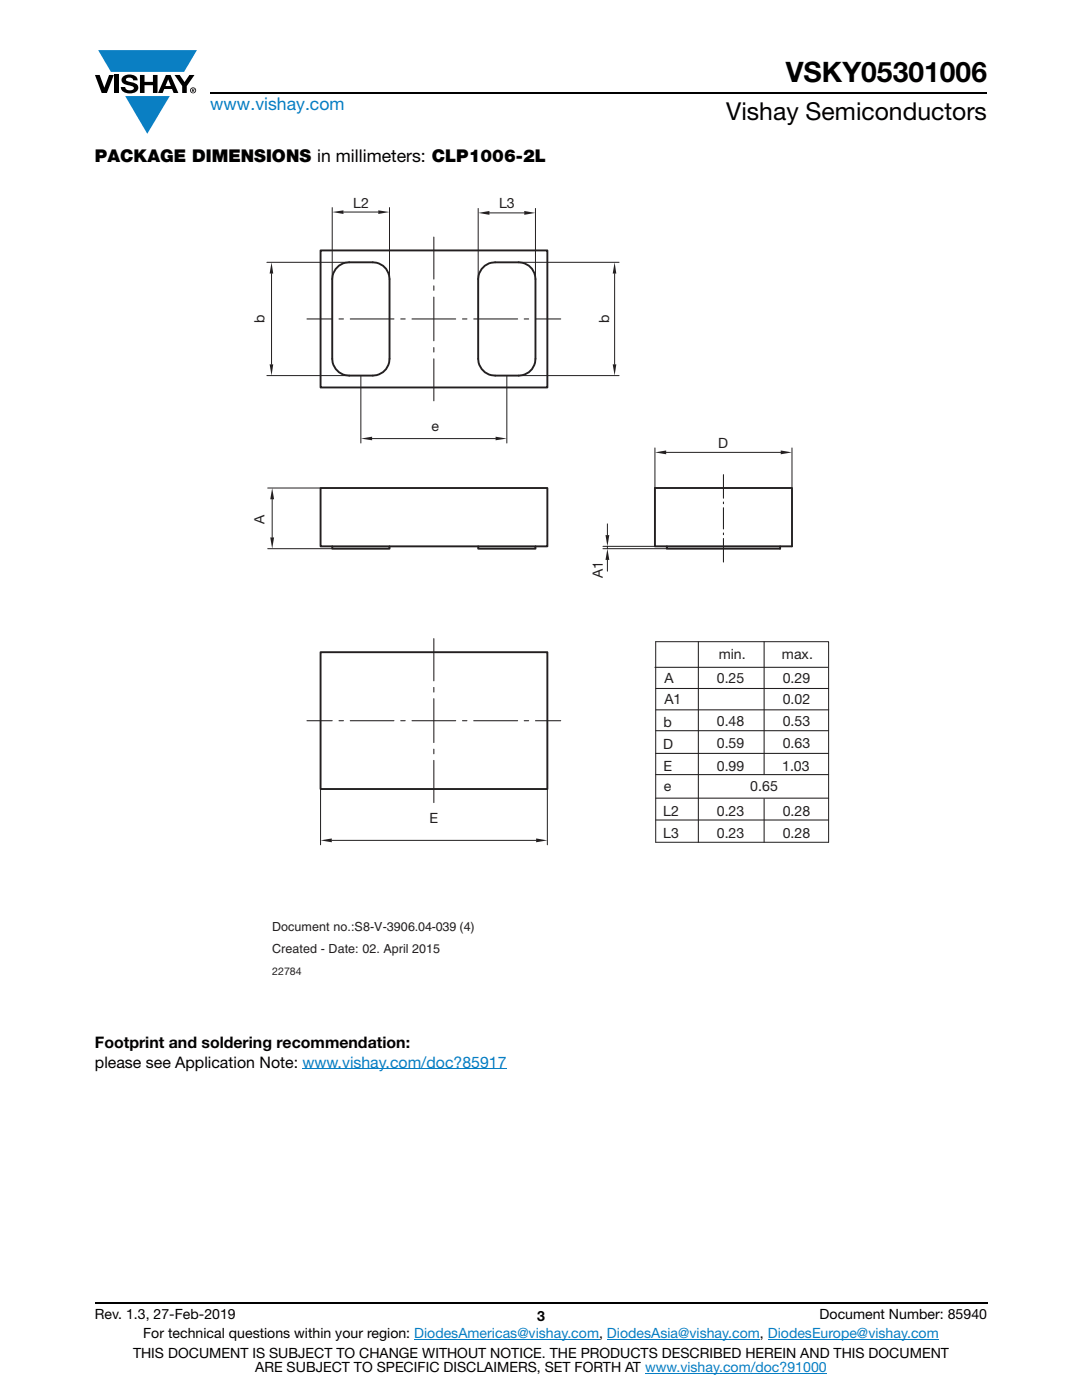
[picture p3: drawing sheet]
<svg xmlns="http://www.w3.org/2000/svg" width="216mm" height="279mm" viewBox="0 0 216 279" stroke-linecap="round" stroke-linejoin="round" font-family="sans-serif">
<g fill="#0a7fc3">
<path d="M19.6 10h19.7l-2.6 4.3h-1.1h-13.5z"/>
<path d="M25 19.2h8.9l-4.5 7.5z"/>
</g>
<g fill="#000">
<path d="M18.9 15h1l.9 2.5 1-2.5h.9l-1.4 3.6h-1zM22.9 15h.9v3.6h-.9zM24.6 15.3a2.1 2.1 0 0 1 2.8 .3l.1 .4h-.9a.79 .79 0 0 0-.7-.5 .79 .79 0 0 0-.8 .4l.3 .3 1 .2a1.08 1.08 0 0 1 1.2 1 1.08 1.08 0 0 1-1.1 1.2 1.73 1.73 0 0 1-2.4-1.2h.9a.96 .96 0 0 0 .8 .6 .96 .96 0 0 0 .9-.4 1.31 1.31 0 0 0-1.2-.6 1.03 1.03 0 0 1-1.1-.6 1.03 1.03 0 0 1 .2-1.1zM27.9 15h.9v1.3h1.7v-1.3h.9v3.6h-.9v-1.6h-1.7v1.6h-.9zM34.8 15h1.1l.9 1.4 1-1.4h1l-1.5 2.2v1.4h-.9v-1.4z"/>
<path d="M33.6 15.9l.5 1.3h-1.1zM33.1 15l-1.6 3.6h1l.3-.8h1.5l.3 .8h1l-1.6-3.6z"/>
<path d="M38.4 17.8h.2v.2h-.2zM38.3 17.7v.7h.1v-.3l.4 .3-.2-.3 .2-.2-.1-.2z"/>
<path d="M38.1 18a.46 .46 0 0 1 .9 0 .46 .46 0 0 1-.9 0zM37.9 18a.6 .6 0 0 0 1.2 0 .6 .6 0 0 0-1.2 0z"/>
</g>
<path d="M42 18.6h155M18.9 260h178.1" fill="none" stroke="#000" stroke-width=".36"/>
<path d="M60.3 213.3h40.8M82.6 267.3h36.9M121.1 267.3h30.5M128.7 274h36.3M153.2 267.3h34.1" fill="none" stroke="#067ec4" stroke-width=".2"/>
<path d="M50.4 39.1h115.1v155.8h-115.1z" fill="#fff"/>
<path d="M64 50h45.2v27.3h-45.2zM67.3 53.3a3.3 3.3 0 0 1 2.4-1h4.7a3.3 3.3 0 0 1 3.3 3.4v15.9a3.3 3.3 0 0 1-3.3 3.4h-4.7a3.4 3.4 0 0 1-3.4-3.4v-15.9a3.4 3.4 0 0 1 1-2.4zM64 97.4h45.2v11.6h-45.2zM130.7 97.4h27.3v11.6h-27.3zM66.3 109v.5h11.4v-.5M95.4 109v.5h11.4v-.5M133.1 109v.5h22.6v-.5M64 130.2h45.2v27.3h-45.2z" fill="none" stroke="#231f20" stroke-width=".38"/>
<path d="M120.3 109.5h12.8M120.3 109h10.4M121.2 104.5v2.3M121.2 109v.5M121.2 111.7v2.3" fill="none" stroke="#231f20" stroke-width=".2"/>
<g fill="#231f20">
<path d="M120.8 106.8h.8l-.4 2.2z"/>
<path d="M121.2 109.5l.4 2.2h-.8z"/>
</g>
<path d="M64 157.5v11.1M109.2 157.5v11.1M66.2 167.7h40.8" fill="none" stroke="#231f20" stroke-width=".2"/>
<g fill="#231f20">
<path d="M64 167.7l2.2-.4v.8z"/>
<path d="M107 167.3l2.2 .4-2.2 .4z"/>
</g>
<path d="M130.7 89.4v8M132.9 90.3h22.9M158 89.4v8" fill="none" stroke="#231f20" stroke-width=".2"/>
<g fill="#231f20">
<path d="M130.7 90.3l2.2-.4v.8z"/>
<path d="M155.8 89.9l2.2 .4-2.2 .4z"/>
</g>
<path d="M103.4 52.4h20.1M122.6 54.6v18.1M103.4 75h20.1" fill="none" stroke="#231f20" stroke-width=".2"/>
<g fill="#231f20">
<path d="M122.3 72.7h.7l-.4 2.3z"/>
<path d="M122.6 52.4l.4 2.2h-.7z"/>
</g>
<path d="M95.4 41.6v14.1M97.7 42.5h6.9M106.8 41.6v14.1" fill="none" stroke="#231f20" stroke-width=".2"/>
<g fill="#231f20">
<path d="M95.4 42.5l2.3-.4v.8z"/>
<path d="M104.6 42.1l2.2 .4-2.2 .4z"/>
</g>
<path d="M72 75v13.4M101.1 75v13.4M74.2 87.5h24.7" fill="none" stroke="#231f20" stroke-width=".2"/>
<g fill="#231f20">
<path d="M72 87.5l2.2-.3v.7z"/>
<path d="M98.9 87.2l2.2 .3-2.2 .4z"/>
</g>
<path d="M53.3 52.4h16.5M54.2 54.6v18.1M53.3 75h16.5" fill="none" stroke="#231f20" stroke-width=".2"/>
<g fill="#231f20">
<path d="M53.8 72.7h.7l-.3 2.3z"/>
<path d="M54.2 52.4l.3 2.2h-.7z"/>
</g>
<g fill="none" stroke="#231f20" stroke-width=".21">
<path d="M86.6 47.3v8.4M86.6 57v.9M86.6 59.3v8.7M61.3 63.7h5M67.6 63.7h.9M69.9 63.7h8.7M80 63.7h.9M82.2 63.7h8.7M86.6 69.4v.9M86.6 71.6v8.4M92.3 63.7h.9M94.5 63.7h8.8"/>
<path d="M104.6 63.7h.9M106.8 63.7h5.1M144.4 94.7v4.7M144.4 100.2v.3M144.4 101.3v4.3M144.4 106.4v.3M144.4 107.5v4.7M86.6 127.5v8.4M86.6 137.2v.9M86.6 139.4v8.8M130.7 133.2h34.5M130.8 137.4h34.5"/>
<path d="M139.3 128.1v40M152.5 128.1v26.5M61.3 143.8h5M67.6 143.8h.9M69.9 143.8h8.7M80 143.8h.9M82.2 143.8h8.7M86.6 149.5v.9M86.6 151.8v8.4M92.3 143.8h.9M94.5 143.8h8.8M104.6 143.8h.9"/>
<path d="M106.8 143.8h5.1M130.8 145.8h34.5M130.8 150.4h34.5M130.8 154.6h34.5M130.8 159.3h34.5M130.9 141.7h34.5M152.5 159.4v8.7M130.8 163.7h34.5"/>
</g>
<path d="M96.4 53.3a3.3 3.3 0 0 1 2.4-.9h4.7a3.3 3.3 0 0 1 3.3 3.3v15.9a3.3 3.3 0 0 1-3.3 3.4h-4.7a3.4 3.4 0 0 1-3.4-3.4v-15.9a3.4 3.4 0 0 1 1-2.4z" fill="none" stroke="#231f20" stroke-width=".38"/>
<path d="M66.3 41.4v14.3M68.5 42.3h7M77.7 41.4v14.3M130.8 128.1h34.5v40h-34.5z" fill="none" stroke="#231f20" stroke-width=".2"/>
<g fill="#231f20">
<path d="M75.5 42l2.2 .3-2.2 .4z"/>
<path d="M66.3 42.3l2.2-.3v.7z"/>
</g>
<path d="M53.4 97.4h10.6M54.3 99.6v7.7M53.4 109.5h12.9" fill="none" stroke="#231f20" stroke-width=".2"/>
<g fill="#231f20">
<path d="M53.9 107.3h.8l-.4 2.2z"/>
<path d="M54.3 97.4l.4 2.2h-.8z"/>
</g>
<text font-size="5.6" x="156.8" y="16.4">VSKY05301006</text>
<text font-size="4.9" x="144.9" y="24">Vishay Semiconductors</text>
<text font-size="3.5" fill="#067ec4" x="42" y="21.9">www.vishay.com</text>
<text font-size="3.5" x="18.9" y="32.3">PACKAGE DIMENSIONS in millimeters: CLP1006-2L</text>
<g font-size="3.2">
<text x="18.9" y="209.2">Footprint and soldering recommendation:</text>
<text x="18.9" y="213.1">please see Application Note: www.vishay.com/doc?85917</text>
</g>
<g font-size="2.8" fill="#231f20">
<text x="70.5" y="41.4">L2</text>
<text x="99.6" y="41.4">L3</text>
<text x="52.8" y="64.5" transform="rotate(-90 52.8 64.5)">b</text>
<text x="121.6" y="64.5" transform="rotate(-90 121.6 64.5)">b</text>
<text x="86.1" y="86.1">e</text>
<text x="143.3" y="89.4">D</text>
<text x="52.8" y="104.5" transform="rotate(-90 52.8 104.5)">A</text>
<text x="120.3" y="115.4" transform="rotate(-90 120.3 115.4)">A1</text>
<text x="143.4" y="131.6">min.</text>
<text x="156" y="131.6">max.</text>
<text x="132.6" y="136.3">A</text>
<text x="143" y="136.2">0.25</text>
<text x="156.2" y="136.2">0.29</text>
<text x="132.6" y="140.6">A1</text>
<text x="156.2" y="140.5">0.02</text>
<text x="132.3" y="149.4">D</text>
<text x="132.4" y="145">b</text>
<text x="143" y="144.9">0.48</text>
<text x="143" y="149.4">0.59</text>
<text x="156.2" y="144.9">0.53</text>
<text x="156.2" y="149.4">0.63</text>
<text x="132.4" y="153.8">E</text>
<text x="143" y="153.8">0.99</text>
<text x="156.1" y="153.8">1.03</text>
<text x="132.5" y="157.9">e</text>
<text x="149.7" y="157.9">0.65</text>
<text x="85.7" y="164.2">E</text>
<text x="132.3" y="162.8">L2</text>
<text x="132.3" y="167.3">L3</text>
<text x="143" y="162.8">0.23</text>
<text x="143" y="167.3">0.23</text>
<text x="156.2" y="162.8">0.28</text>
<text x="156.2" y="167.3">0.28</text>
</g>
<g font-size="2.8">
<text x="18.9" y="263.3">Rev. 1.3, 27-Feb-2019</text>
<text x="107.2" y="263.6">3</text>
<text x="163.6" y="263.3">Document Number: 85940</text>
<text x="28.6" y="267.1">For technical questions within your region: DiodesAmericas@vishay.com, DiodesAsia@vishay.com, DiodesEurope@vishay.com</text>
<text x="26.5" y="271">THIS DOCUMENT IS SUBJECT TO CHANGE WITHOUT NOTICE. THE PRODUCTS DESCRIBED HEREIN AND THIS DOCUMENT</text>
<text x="50.9" y="273.8">ARE SUBJECT TO SPECIFIC DISCLAIMERS, SET FORTH AT www.vishay.com/doc?91000</text>
</g>
<g font-size="2.5" fill="#231f20">
<text x="54.3" y="185.8">Document no.:S8-V-3906.04-039 (4)</text>
<text x="54.3" y="190.1">Created - Date: 02. April 2015</text>
</g>
<text font-size="2.1" fill="#231f20" x="54.3" y="194.5">22784</text>
</svg>
